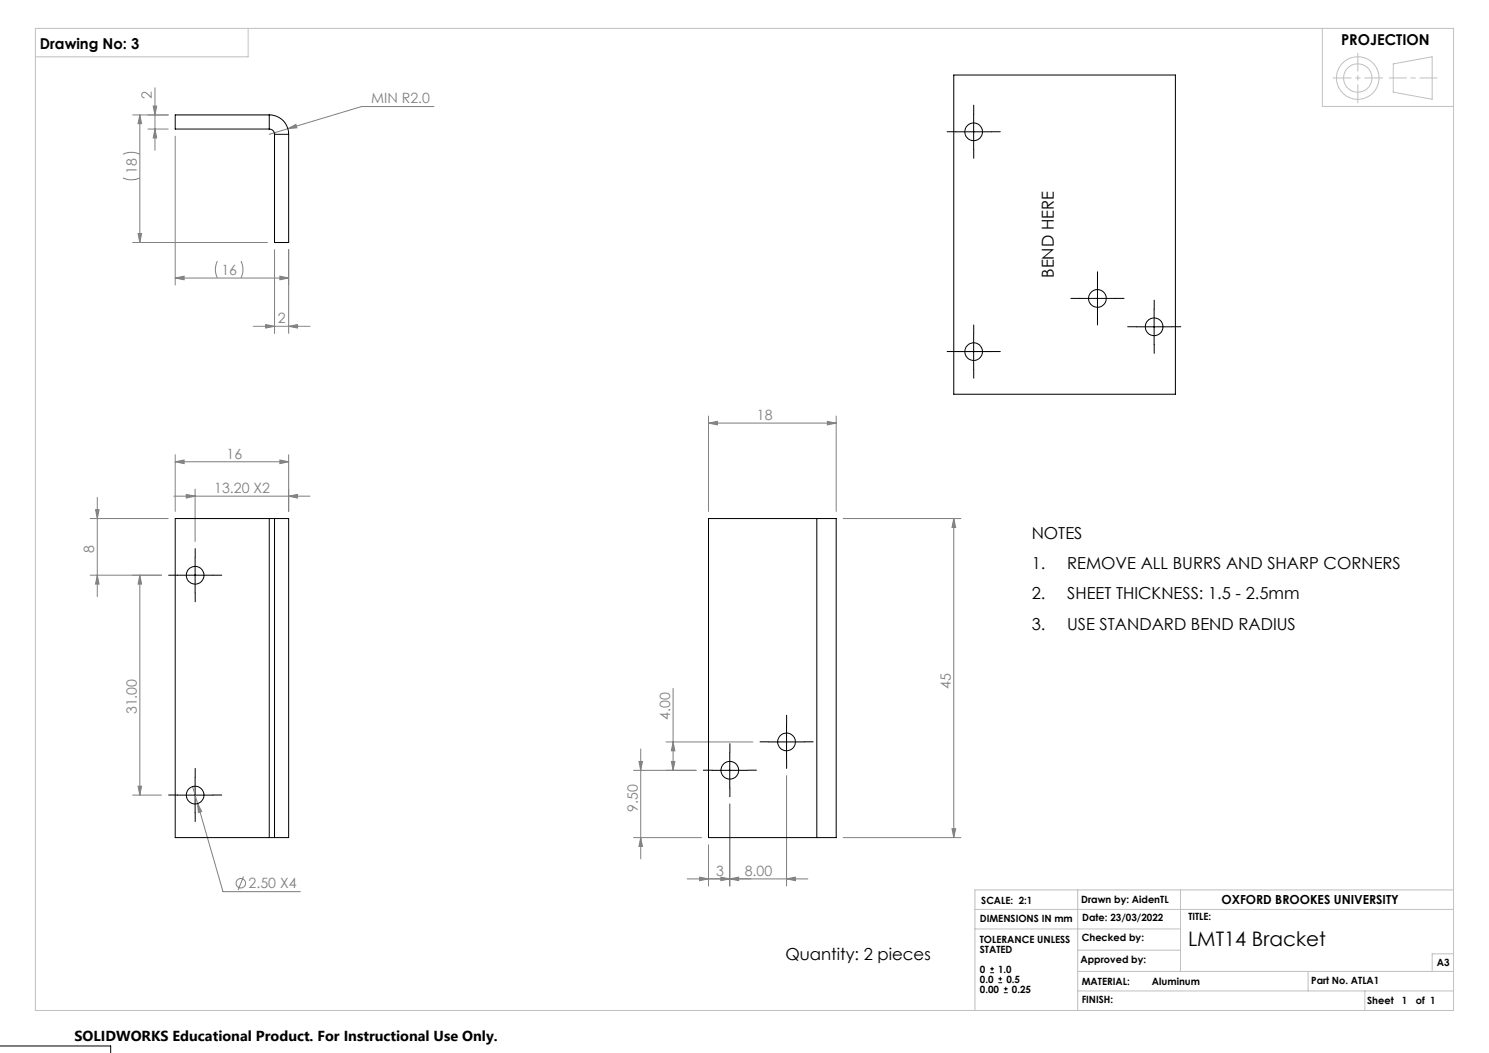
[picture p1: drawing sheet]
<svg xmlns="http://www.w3.org/2000/svg" width="420mm" height="297mm" viewBox="0 0 420 297" stroke-linecap="round" stroke-linejoin="round" font-family="sans-serif">
<g fill="none" stroke="#808080" stroke-width=".28">
<path d="M39.4 32.4l.5 2.5h-1zM39.4 32.4v36M41.7 36.4h5.7M43.2 29.9h1l-.5 2.5zM43.7 36.4l.5 2.5h-1zM43.7 24.8v17.6M47.4 32.4h-10M49.4 38.4v42M81.2 36.3l2.3-1.2 .2 1zM122.4 30.1h-20.4l-26 7.8M34.7 50.2l2.2 .5 1.3-.1 1.2-.4M34.7 43.5l1.8-.5 1.7 .1 1.2 .4"/>
<path d="M37.4 68.4h38M38.9 65.9h1l-.5 2.5zM49.4 78.4l2.5-.5v1zM49.4 78.4h32M61.3 73.7l-.6 2.1 .1 1 .5 1.6M68 73.7l.5 1.8v1.3l-.5 1.6M77.4 70.4v23.6M79 77.9l2.4 .5-2.4 .5zM81.4 70.4v23.6M71.4 92h16.1M74.9 91.5l2.5 .5-2.5 .5zM81.4 92l2.5-.5v1z"/>
<path d="M199.8 119.3l2.6-.5v1zM199.8 117.3v26.9M199.8 119.3h36.1M233.4 118.8l2.5 .5-2.5 .5zM235.9 117.3v26.9M49 139.9h38.5M49.4 130.2l2.5-.5v1.1zM49.4 128.3v15.9M49.4 130.2h32M52.5 139.4l2.5 .5-2.5 .6zM55 138v14.7M79 129.7l2.4 .5-2.4 .6z"/>
<path d="M81.4 139.9l2.5-.5v1.1zM81.4 128.3v15.9M25.4 146.3h22M27 143.8h.9l-.5 2.5zM27.4 140.3v28M237.8 146.3h33.2M269 146.3l.6 2.5h-1.1zM269 146.3v90M27.4 162.2l.5 2.5h-.9zM39.4 162.2l.5 2.5h-1zM39.4 162.2v62.1M45.5 162.2h-20.1"/>
<path d="M189.9 194.2v23.1M178.7 217.3h17.7M180.2 214.8h1l-.5 2.5zM180.7 211.2v31M187.9 209.3h24.5M189.4 214.8h1l-.5 2.5zM189.9 209.3l.5 2.5h-1zM221.9 218.8v31.1M37.4 224.3h8.1M38.9 221.8h1l-.5 2.5zM54.3 221.9l1.4 4.8M55.7 226.7l1.2 2.2-.9 .3z"/>
<path d="M55.7 226.7l7.2 24.8h21.8M178.7 236.3h19.2M180.7 236.3l.5 2.5h-1zM199.8 238.3v11.6M205.8 226.8v23.1M237.8 236.3h33.2M268.5 233.7h1.1l-.6 2.6zM68.7 247.2l-1.5 3.8M197.3 247.4l2.5 .5-2.5 .5zM203.3 247.4l2.5 .5-2.5 .5zM205.8 247.9l2.6-.5v1zM221.9 247.9l2.5-.5v1z"/>
<path d="M227.9 247.9h-34"/>
<circle cx="67.9" cy="249.1" r="1.33"/>
</g>
<g fill="none" stroke="#000" stroke-width=".28">
<path d="M269.6 37.2h10M274.6 32.2v10M309.6 79.2v10M269.6 99.2h10M274.6 94.2v10M304.6 84.2h9.9M320.5 92.2h10.1M325.5 87.2v10M55 157.3v9.9M50 162.2h10M55 219.2v10.1M200.9 217.3h10"/>
<path d="M205.8 212.3v9.9M216.9 209.3h10M221.9 204.3v9.9M50 224.3h10M279.3 274.4h1.1M279.3 273.3h1.1M279.8 272.7v1.1M281.6 277.2h1.1M281.6 276.1h1.1M282.2 275.5v1.1M283.1 280h1.2M283.1 278.9h1.2"/>
<path d="M283.7 278.3v1.1"/>
</g>
<g fill="none" stroke="#c0c0c0" stroke-width=".28">
<path d="M10 8h400v277h-400zM70 8v8h-60M373 8v22h37M393 18l11-2v12l-11-2zM275 256.5h135M304 251v34M333 251v23M410 251h-135v34M275 262h58M304 274h106M304 279.5h106M304 268h29"/>
<path d="M369 274v5.5M385 279.5v5.5M410 269h-6v5"/>
<circle cx="383" cy="22" r="6"/>
<circle cx="383" cy="22" r="4"/>
</g>
<g fill="none" stroke="#000" stroke-width=".28" stroke-dasharray="15.2 1.3 1.3 1.3">
<path d="M269.7 37.2h-2.5M274.7 32.2v-2.5M279.7 37.2h2.5M274.7 42.2v2.5M309.6 79.2v-2.5M269.7 99.2h-2.5M274.7 94.2v-2.5M279.7 99.2h2.5M304.6 84.2h-2.5M309.6 89.2v2.5M314.6 84.2h2.5M320.6 92.2h-2.5"/>
<path d="M325.6 87.2v-2.5M325.6 97.2v2.5M330.6 92.2h2.5M274.7 104.2v2.5M55.1 157.2v-2.5M50.1 162.2h-2.5M55.1 167.2v2.5M60.1 162.2h2.5M55.1 219.2v-2.5M200.9 217.2h-2.5M205.9 212.2v-2.5M210.9 217.2h2.5"/>
<path d="M216.9 209.2h-2.5M221.9 204.2v-2.5M221.9 214.2v2.5M226.9 209.2h2.5M50.1 224.2h-2.5M55.1 229.2v2.5M60.1 224.2h2.5M205.9 222.2v2.5"/>
</g>
<path d="M383 15v14M390 22h-14" fill="none" stroke="#c0c0c0" stroke-width=".28" stroke-dasharray="15.2 1.3 1.3 1.3" stroke-dashoffset="10.1"/>
<path d="M391.8 22h13.6" fill="none" stroke="#c0c0c0" stroke-width=".28" stroke-dasharray="15.2 1.3 1.3 1.3" stroke-dashoffset="10.4"/>
<g fill="#808080">
<path d="M205.8 247.9l2.6-.5v1zM197.3 247.4l2.5 .5-2.5 .5z"/>
<path d="M49.4 130.2l2.5-.5v1.1zM79 129.7l2.4 .5-2.4 .6zM55.7 226.7l.3 2.5 .9-.3zM203.3 247.4l2.5 .5-2.5 .5zM221.9 247.9l2.5-.5v1zM81.2 36.3l2.5-.2-.2-1z"/>
<path d="M52.5 139.4l2.5 .5-2.5 .6zM81.4 139.9l2.5-.5v1.1z"/>
<path d="M233.4 118.8l2.5 .5-2.5 .5zM199.8 119.3l2.6-.5v1z"/>
<path d="M79 77.9l2.4 .5-2.4 .5zM49.4 78.4l2.5-.5v1z"/>
<path d="M81.4 92l2.5-.5v1zM74.9 91.5l2.5 .5-2.5 .5z"/>
<path d="M180.7 236.3l.5 2.5h-1zM180.2 214.8h1l-.5 2.5z"/>
<path d="M38.9 65.9h1l-.5 2.5zM39.4 32.4l.5 2.5h-1z"/>
<path d="M27 143.8h.9l-.5 2.5zM27.4 162.2l.5 2.5h-.9z"/>
<path d="M39.4 162.2l.5 2.5h-1zM38.9 221.8h1l-.5 2.5zM269 146.3l.6 2.5h-1.1zM268.5 233.7h1.1l-.6 2.6zM189.9 209.3l.5 2.5h-1zM189.4 214.8h1l-.5 2.5zM43.2 29.9h1l-.5 2.5zM43.7 36.4l.5 2.5h-1z"/>
</g>
<g fill="none" stroke="#000" stroke-width=".28">
<path d="M76 32.4a5.4 5.4 0 0 1 5.4 5.5M76 36.4a1.45 1.45 0 0 1 1.4 1.5M76 32.4v4M76 32.4h-26.6v4h26.6M77.4 37.9v30.5h4v-30.5M77.4 37.9h4M269 21.2h62.5v90h-62.5zM76 146.3h1.4M76 146.3h-26.6v90h26.6M76 146.3v90M77.4 146.3h4v90h-4M77.4 146.3v90"/>
<path d="M230.4 146.3h5.5v90h-5.5M230.4 146.3h-30.6v90h30.6M230.4 146.3v90M76 236.3h1.4M-.1 295h31.3v2.1"/>
<circle cx="274.6" cy="37.2" r="2.51"/>
<circle cx="274.6" cy="99.2" r="2.5"/>
<circle cx="309.5" cy="84.2" r="2.5"/>
<circle cx="325.5" cy="92.2" r="2.51"/>
<circle cx="55" cy="162.2" r="2.49"/>
<circle cx="205.9" cy="217.2" r="2.51"/>
<circle cx="221.8" cy="209.3" r="2.49"/>
<circle cx="55" cy="224.2" r="2.5"/>
</g>
<text font-size="5.6" x="335.1" y="266.7">LMT14 Bracket</text>
<g font-size="4.7">
<text x="297.3" y="78.4" transform="rotate(-90 297.3 78.4)">BEND HERE</text>
<text x="291" y="152.1">NOTES</text>
<text x="291" y="160.6">1.</text>
<text x="301" y="160.6">REMOVE ALL BURRS AND SHARP CORNERS</text>
<text x="291" y="169.1">2.</text>
<text x="301" y="169.1">SHEET THICKNESS: 1.5 - 2.5mm</text>
<text x="291" y="177.6">3.</text>
<text x="301" y="177.6">USE STANDARD BEND RADIUS</text>
<text x="221.5" y="270.8">Quantity: 2 pieces</text>
</g>
<g font-size="4.2">
<text x="11.3" y="13.8">Drawing No: 3</text>
<text x="378.3" y="12.6">PROJECTION</text>
</g>
<text font-size="4.1" x="21" y="293.7">SOLIDWORKS Educational Product. For Instructional Use Only.</text>
<g font-size="4" fill="#808080">
<text x="42.9" y="28.1" transform="rotate(-90 42.9 28.1)">2</text>
<text x="104.7" y="29.2">MIN R2.0</text>
<text x="38.6" y="49" transform="rotate(-90 38.6 49)">18</text>
<text x="62.4" y="77.5">16</text>
<text x="78.4" y="91.2">2</text>
<text x="213.5" y="118.4">18</text>
<text x="63.9" y="129.4">16</text>
<text x="60.4" y="139.1">13.20 X2</text>
<text x="26.6" y="155.9" transform="rotate(-90 26.6 155.9)">8</text>
<text x="268.2" y="194.4" transform="rotate(-90 268.2 194.4)">45</text>
<text x="38.6" y="201.5" transform="rotate(-90 38.6 201.5)">31.00</text>
<text x="189" y="203" transform="rotate(-90 189 203)">4.00</text>
<text x="179.9" y="229.1" transform="rotate(-90 179.9 229.1)">9.50</text>
<text x="70.1" y="250.6">2.50 X4</text>
<text x="202" y="247">3</text>
<text x="210.1" y="247">8.00</text>
</g>
<text font-size="3.5" x="344.5" y="255.1">OXFORD BROOKES UNIVERSITY</text>
<g font-size="2.8">
<text x="276.8" y="254.9">SCALE: 2:1</text>
<text x="305" y="254.7">Drawn by: AidenTL</text>
<text x="276.4" y="259.9">DIMENSIONS IN mm</text>
<text x="305.3" y="259.8">Date: 23/03/2022</text>
<text x="335.2" y="259.6">TITLE:</text>
<text x="276.4" y="265.9">TOLERANCE UNLESS</text>
<text x="276.4" y="268.7">STATED</text>
<text x="305.1" y="265.5">Checked by:</text>
<text x="276.4" y="274.3">0</text>
<text x="281.6" y="274.3">1.0</text>
<text x="304.8" y="271.7">Approved by:</text>
<text x="405.3" y="272.6">A3</text>
<text x="276.4" y="280">0.00</text>
<text x="276.4" y="277.1">0.0</text>
<text x="283.9" y="277.1">0.5</text>
<text x="285.4" y="280">0.25</text>
<text x="305.1" y="277.8">MATERIAL:</text>
<text x="324.9" y="277.8">Aluminum</text>
<text x="369.9" y="277.5">Part No. ATLA1</text>
<text x="305.1" y="282.9">FINISH:</text>
<text x="385.6" y="283.2">Sheet</text>
<text x="395.5" y="283.2">1</text>
<text x="399.3" y="283.2">of 1</text>
</g>
</svg>
